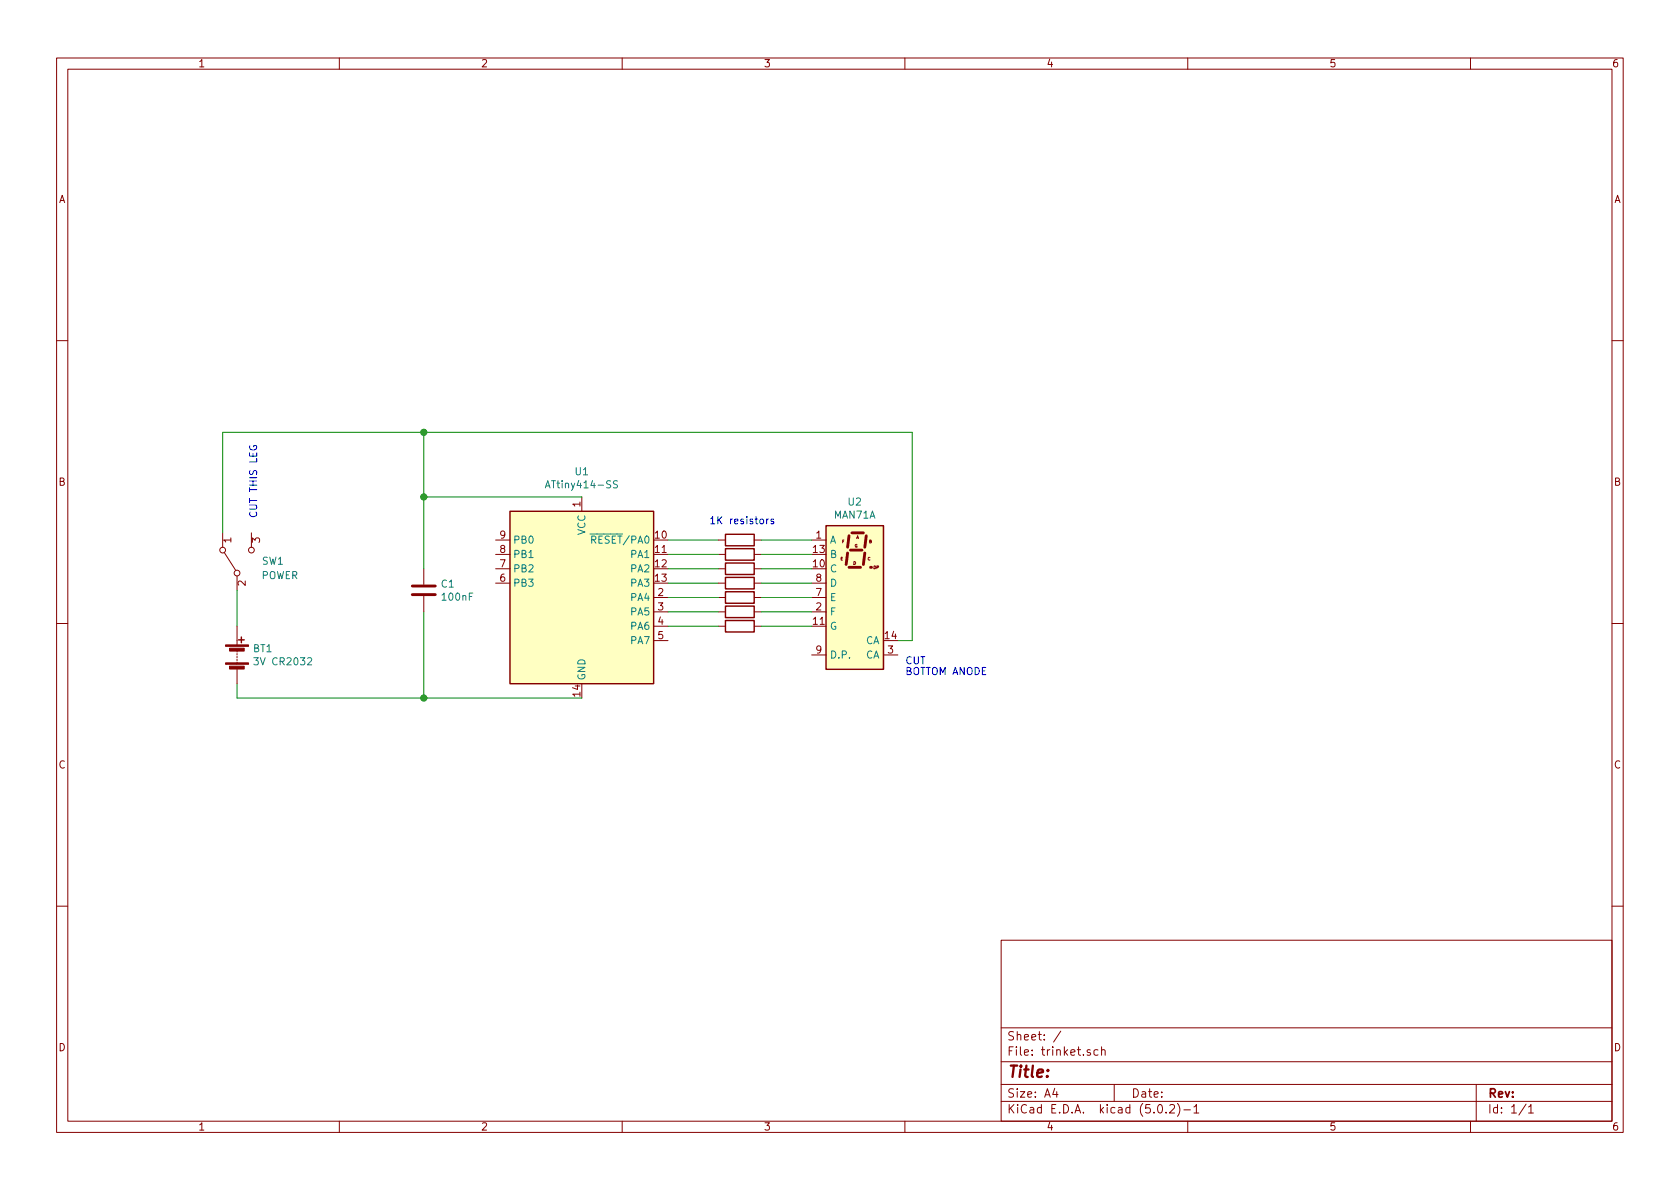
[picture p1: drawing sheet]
<svg xmlns="http://www.w3.org/2000/svg" width="297mm" height="210mm" viewBox="0 0 297 210" stroke-linecap="round" stroke-linejoin="round" font-family="sans-serif">
<g fill="none" stroke="#840000" stroke-width=".18">
<path d="M10 10.3h277v189.9h-277zM12 12.2h273v186.1h-273zM60 10.3v1.9M110 10.3v1.9M160 10.3v1.9M210 10.3v1.9M260 10.3v1.9M10 60.2h2M285 60.2h2M87.6 98h2.6M87.6 95.5h2.6M102.9 87.9v2.5"/>
<path d="M10 110.3h2M87.6 103.1h2.6M87.6 100.6h2.6M115.6 105.7h2.5M115.6 108.2h2.5M115.6 110.7h2.5M115.6 113.3h2.5M285 110.3h2M10 160.2h2M177 166.3h108v32h-108zM285 160.2h2M60 198.3v1.9"/>
<path d="M110 198.3v1.9M160 198.3v1.9M177 194.8h108M177 191.8h108M177 187.8h108M177 181.8h108M186.5 192.5l-.4 1h1M186.8 193v1M187.6 182.3l-1.3 2M192.8 185.7l-.4-.1-.2 .2 .1 .2 .5 .2v.3h-.6M194.1 185.7l-.4-.1-.3 .3 .1 .6 .2 .1 .4-.1M194.8 185.7l.2-.1 .3 .1 .1 .9"/>
<path d="M194.8 185.1v1.5M197 191.8v3M204.8 195.5l.4-.2a.94 .94 0 0 1 0 1.5 .79 .79 0 0 1-.4-1.3zM206.2 196.7v.1M206.8 195.5l.2-.2h.4l.2 .2 .1 .3-.1 .2-.8 .8h.9M208.2 195.1a1.71 1.71 0 0 1 0 2.3M209.3 196.3h1.2M210 198.3v1.9M211.1 195.8l.4-.5v1.5M211.1 196.8h.9M260 198.3v1.9M261 191.8v6.5"/>
<path d="M269.8 195.2l-1.2 2M270.3 195.8l.4-.5v1.5M270.3 196.8h.8"/>
</g>
<g fill="#ffffc2" stroke="#ffffc2" stroke-width=".18">
<path d="M90.2 90.4h25.4v30.5h-25.4z"/>
<path d="M146 93h10.2v25.4h-10.2z"/>
</g>
<path d="M90.2 90.4h25.4v30.5h-25.4zM146 93h10.2v25.4h-10.2z" fill="none" stroke="#840000" stroke-width=".25"/>
<path d="M96.4 86.3l.5-1.3 .4 1.3M96.5 85.9h.7M104.3 94.4h1.3M104.6 95.4l.7-.1v-.4l-.7-.1v1.3M109.2 85.1l-.5-.1-.2 .1v.4l.6 .2 .1 .3-.3 .3-.4-.1" fill="none" stroke="#008484" stroke-width=".18"/>
<path d="M149.9 97.8l-.3 2M150.1 94.7l-.2 2.1M150.4 97.3h2M150.6 94.2h2.1M152.9 97.8l-.2 2M153.2 94.7l-.3 2.1M150.1 100.3h2" fill="none" stroke="#840000" stroke-width=".51"/>
<circle cx="153.9" cy="100.3" r=".25" fill="#840000"/>
<g fill="none" stroke="#840000" stroke-width=".18">
<path d="M39.4 94.2v2.6M39.6 97.7l2.1 3.1M44.4 94.2v2.6M127 95.5h1.3M127 98h1.3M133.3 95.5h1.3M133.3 98h1.3M143.5 95.5h2.5M41.9 101.8v2.6M41.9 110.7v3.3M41.9 115.1v.2M41.9 115.6v.2"/>
<path d="M41.9 116.1v.2M41.9 116.6v.2M41.9 117.1v.2M41.9 118.4v2.5M74.9 100.6v2.8M74.9 105.4v2.8M127 108.2h1.3M127 105.7h1.3M127 103.1h1.3M127 100.6h1.3M127 110.7h1.3M133.3 108.2h1.3"/>
<path d="M133.3 105.7h1.3M133.3 103.1h1.3M133.3 100.6h1.3M133.3 110.7h1.3M143.5 108.2h2.5M143.5 115.8h2.5M143.5 105.7h2.5M143.5 103.1h2.5M156.2 115.8h2.5"/>
<circle cx="39.4" cy="97.3" r=".51"/>
<circle cx="44.5" cy="97.3" r=".51"/>
<circle cx="41.9" cy="101.3" r=".51"/>
</g>
<path d="M72.9 105.2h4.1M72.9 103.6h4.1" fill="none" stroke="#840000" stroke-width=".51"/>
<path d="M128.3 94.5h5v2h-5zM128.3 97h5v2.1h-5zM128.3 99.6h5v2h-5zM42.2 113.2h1M42.7 112.6v1.1M128.3 102.1h5v2h-5zM128.3 104.6h5v2.1h-5zM128.3 107.2h5v2h-5zM128.3 109.7h5v2.1h-5z" fill="none" stroke="#840000" stroke-width=".25"/>
<g fill="#840000" stroke="#840000" stroke-width=".18">
<path d="M39.9 117.2h4v.3h-4z"/>
<path d="M39.9 114h4v.3h-4z"/>
<path d="M40.6 117.8h2.6v.5h-2.6z"/>
<path d="M40.6 114.6h2.6v.5h-2.6z"/>
</g>
<path d="M44.9 116.3h.8l-.5 .5 .4 .1v.5l-.2 .2-.5-.2" fill="none" stroke="#008484" stroke-width=".18"/>
<g fill="none" stroke="#008400" stroke-width=".18">
<path d="M74.9 76.4v24.2M39.4 94.2v-17.8h121.9v36.9h-2.6M74.9 87.9h28M118.1 95.5h8.9M118.1 98h8.9M134.6 95.5h8.9M134.6 98h8.9M41.9 104.4v6.3M74.9 108.2v15.2M118.1 100.6h8.9M118.1 103.1h8.9M118.1 105.7h8.9"/>
<path d="M118.1 108.2h8.9M118.1 110.7h8.9M134.6 100.6h8.9M134.6 103.1h8.9M134.6 105.7h8.9M134.6 108.2h8.9M134.6 110.7h8.9M41.9 120.9v2.5h61"/>
</g>
<path d="M44.2 78.8a.59 .59 0 0 0 .6 .8 .59 .59 0 0 0 .5-.8h-.4v.2M125.7 91.7l.3-.3v1.2M125.7 92.6h.7M136.8 91.8h-.3l-.2 .2v.1l.5 .2v.3h-.5" fill="none" stroke="#0000c2" stroke-width=".18"/>
<g fill="#008400" stroke="#008400" stroke-width=".25">
<circle cx="74.9" cy="87.9" r=".51"/>
<circle cx="74.9" cy="123.4" r=".51"/>
<circle cx="74.9" cy="76.4" r=".51"/>
</g>
<text font-size="2.8" fill="#840000" x="178" y="190.5">Title:</text>
<g font-size="2.1" fill="#840000">
<text x="178" y="184">Sheet: /</text>
<text x="178" y="186.7">File: trinket.sch</text>
<text x="178" y="196.9">KiCad E.D.A. kicad (5.0.2)-1</text>
<text x="178" y="194.1">Size: A4</text>
<text x="200" y="194.1">Date:</text>
<text x="263" y="194.1">Rev:</text>
<text x="263" y="196.9">Id: 1/1</text>
</g>
<g font-size="1.8" fill="#840000">
<text x="35" y="11.9">1</text>
<text x="85" y="11.9">2</text>
<text x="135" y="11.9">3</text>
<text x="185" y="11.9">4</text>
<text x="235" y="11.9">5</text>
<text x="285" y="11.9">6</text>
<text x="10.4" y="35.9">A</text>
<text x="285.4" y="35.9">A</text>
<text x="10.4" y="85.9">B</text>
<text x="102.6" y="89.6" transform="rotate(-90 102.6 89.6)">1</text>
<text x="285.4" y="85.9">B</text>
<text x="40.9" y="96" transform="rotate(-90 40.9 96)">1</text>
<text x="46" y="96" transform="rotate(-90 46 96)">3</text>
<text x="88.4" y="95.2">9</text>
<text x="115.9" y="95.2">10</text>
<text x="144.3" y="95.2">1</text>
<text x="88.4" y="100.3">7</text>
<text x="88.4" y="97.8">8</text>
<text x="115.9" y="97.8">11</text>
<text x="115.9" y="100.3">12</text>
<text x="143.8" y="100.3">10</text>
<text x="143.8" y="97.8">13</text>
<text x="43.4" y="103.6" transform="rotate(-90 43.4 103.6)">2</text>
<text x="88.4" y="102.9">6</text>
<text x="115.9" y="102.9">13</text>
<text x="116.4" y="105.4">2</text>
<text x="116.4" y="107.9">3</text>
<text x="144.3" y="107.9">2</text>
<text x="144.3" y="105.4">7</text>
<text x="144.3" y="102.9">8</text>
<text x="116.4" y="110.5">4</text>
<text x="116.4" y="113">5</text>
<text x="143.8" y="110.5">11</text>
<text x="156.5" y="113">14</text>
<text x="144.3" y="115.6">9</text>
<text x="157" y="115.6">3</text>
<text x="102.6" y="123.1" transform="rotate(-90 102.6 123.1)">14</text>
<text x="10.4" y="135.9">C</text>
<text x="285.4" y="135.9">C</text>
<text x="10.4" y="185.9">D</text>
<text x="285.4" y="185.9">D</text>
<text x="35" y="199.9">1</text>
<text x="85" y="199.9">2</text>
<text x="135" y="199.9">3</text>
<text x="185" y="199.9">4</text>
<text x="235" y="199.9">5</text>
<text x="285" y="199.9">6</text>
</g>
<g font-size="1.8" fill="#008484">
<text x="97.2" y="86.4">ATtiny414-SS</text>
<text x="101.8" y="84">U1</text>
<text x="150" y="89.4">U2</text>
<text x="103.5" y="94.7" transform="rotate(-90 103.5 94.7)">VCC</text>
<text x="147.5" y="91.7">MAN71A</text>
<text x="46.4" y="99.9">SW1</text>
<text x="90.7" y="101.2">PB2</text>
<text x="90.7" y="98.7">PB1</text>
<text x="90.7" y="96.1">PB0</text>
<text x="105.2" y="96.1">RESET/PA0</text>
<text x="111.6" y="98.7">PA1</text>
<text x="111.6" y="101.2">PA2</text>
<text x="146.7" y="96.1">A</text>
<text x="146.7" y="101.2">C</text>
<text x="146.7" y="98.7">B</text>
<text x="46.2" y="102.4">POWER</text>
<text x="78.1" y="103.9">C1</text>
<text x="78.3" y="106.2">100nF</text>
<text x="90.7" y="103.8">PB3</text>
<text x="111.6" y="103.8">PA3</text>
<text x="111.6" y="106.3">PA4</text>
<text x="146.7" y="106.3">E</text>
<text x="146.7" y="103.8">D</text>
<text x="111.6" y="108.8">PA5</text>
<text x="111.6" y="111.4">PA6</text>
<text x="111.6" y="113.9">PA7</text>
<text x="146.7" y="111.4">G</text>
<text x="146.7" y="108.8">F</text>
<text x="153" y="113.9">CA</text>
<text x="44.8" y="115.3">BT1</text>
<text x="45.5" y="117.6">3V CR2032</text>
<text x="146.7" y="116.5">D.P.</text>
<text x="153" y="116.5">CA</text>
<text x="103.5" y="120.4" transform="rotate(-90 103.5 120.4)">GND</text>
</g>
<g font-size="1.8" fill="#0000c2">
<text x="45.5" y="91.7" transform="rotate(-90 45.5 91.7)">CUT THIS LEG</text>
<text x="126.9" y="92.7">1K resistors</text>
<text x="160" y="117.5">CUT</text>
<text x="160" y="119.4">BOTTOM ANODE</text>
</g>
<g font-size=".7" fill="#840000">
<text x="151.4" y="95.3">A</text>
<text x="148.6" y="99.1">E</text>
<text x="148.9" y="96">F</text>
<text x="150.9" y="99.8">D</text>
<text x="151.1" y="96.8">G</text>
<text x="153.4" y="99.1">C</text>
<text x="153.7" y="96">B</text>
<text x="154.5" y="100.6">DP</text>
</g>
</svg>
